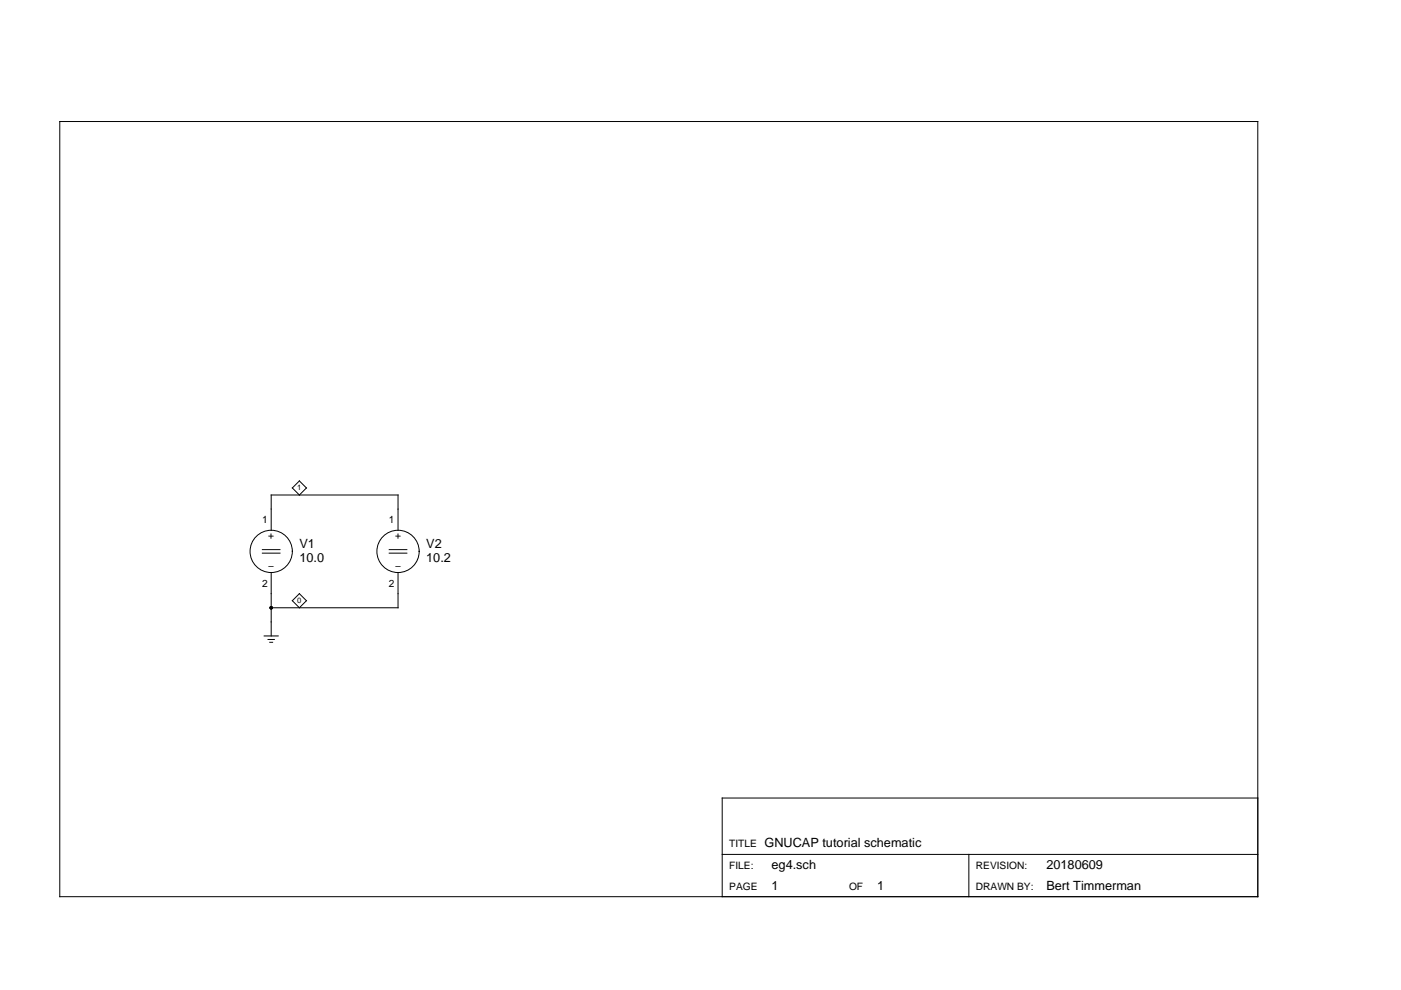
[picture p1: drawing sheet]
<svg xmlns="http://www.w3.org/2000/svg" width="297mm" height="210mm" viewBox="0 0 297 210" stroke-linecap="round" stroke-linejoin="round" font-family="sans-serif">
<g fill="none" stroke="#000" stroke-width=".21">
<path d="M12.7 25.8h254v164.3h-254zM55.6 116.5h3.8M55.6 117.3h3.8M57.5 112.4v-7.4h26.9v7.4M63.5 102l1.5 1.5-1.5 1.5-1.5-1.5zM82.5 116.5h3.8M82.5 117.3h3.8M56 134.8h3M56.8 135.6h1.4M57.2 136.2h.6M57.5 121.4v13.4M63.5 125.9l1.5 1.5-1.5 1.5-1.5-1.5z"/>
<path d="M84.4 121.4v7.5h-26.9M266.7 169.2h-113.6v20.9M153.1 181.2h113.6M205.4 181.2v8.9"/>
<circle cx="57.5" cy="116.9" r="4.5"/>
<circle cx="84.4" cy="116.9" r="4.5"/>
</g>
<circle cx="57.5" cy="128.9" r=".37" fill="#000"/>
<g font-size="2.7">
<text x="63.5" y="116.2">V1</text>
<text x="63.5" y="119.1">10.0</text>
<text x="90.4" y="116.2">V2</text>
<text x="90.4" y="119.1">10.2</text>
<text x="162.1" y="179.7">GNUCAP tutorial schematic</text>
<text x="163.6" y="184.1">eg4.sch</text>
<text x="221.9" y="184.1">20180609</text>
<text x="163.6" y="188.6">1</text>
<text x="186" y="188.6">1</text>
<text x="221.9" y="188.6">Bert Timmerman</text>
</g>
<g font-size="2.2">
<text x="55.6" y="110.9">1</text>
<text x="82.4" y="110.9">1</text>
<text x="56.9" y="114.2">+</text>
<text x="83.8" y="114.2">+</text>
<text x="55.6" y="124.4">2</text>
<text x="56.9" y="120.6">−</text>
<text x="82.4" y="124.4">2</text>
<text x="83.8" y="120.6">−</text>
<text x="154.6" y="179.7">TITLE</text>
<text x="154.6" y="184.1">FILE:</text>
<text x="206.9" y="184.1">REVISION:</text>
<text x="154.6" y="188.6">PAGE</text>
<text x="180" y="188.6">OF</text>
<text x="206.9" y="188.6">DRAWN BY:</text>
</g>
<g font-size="1.6">
<text x="63" y="103.9">1</text>
<text x="63" y="127.8">0</text>
</g>
</svg>
